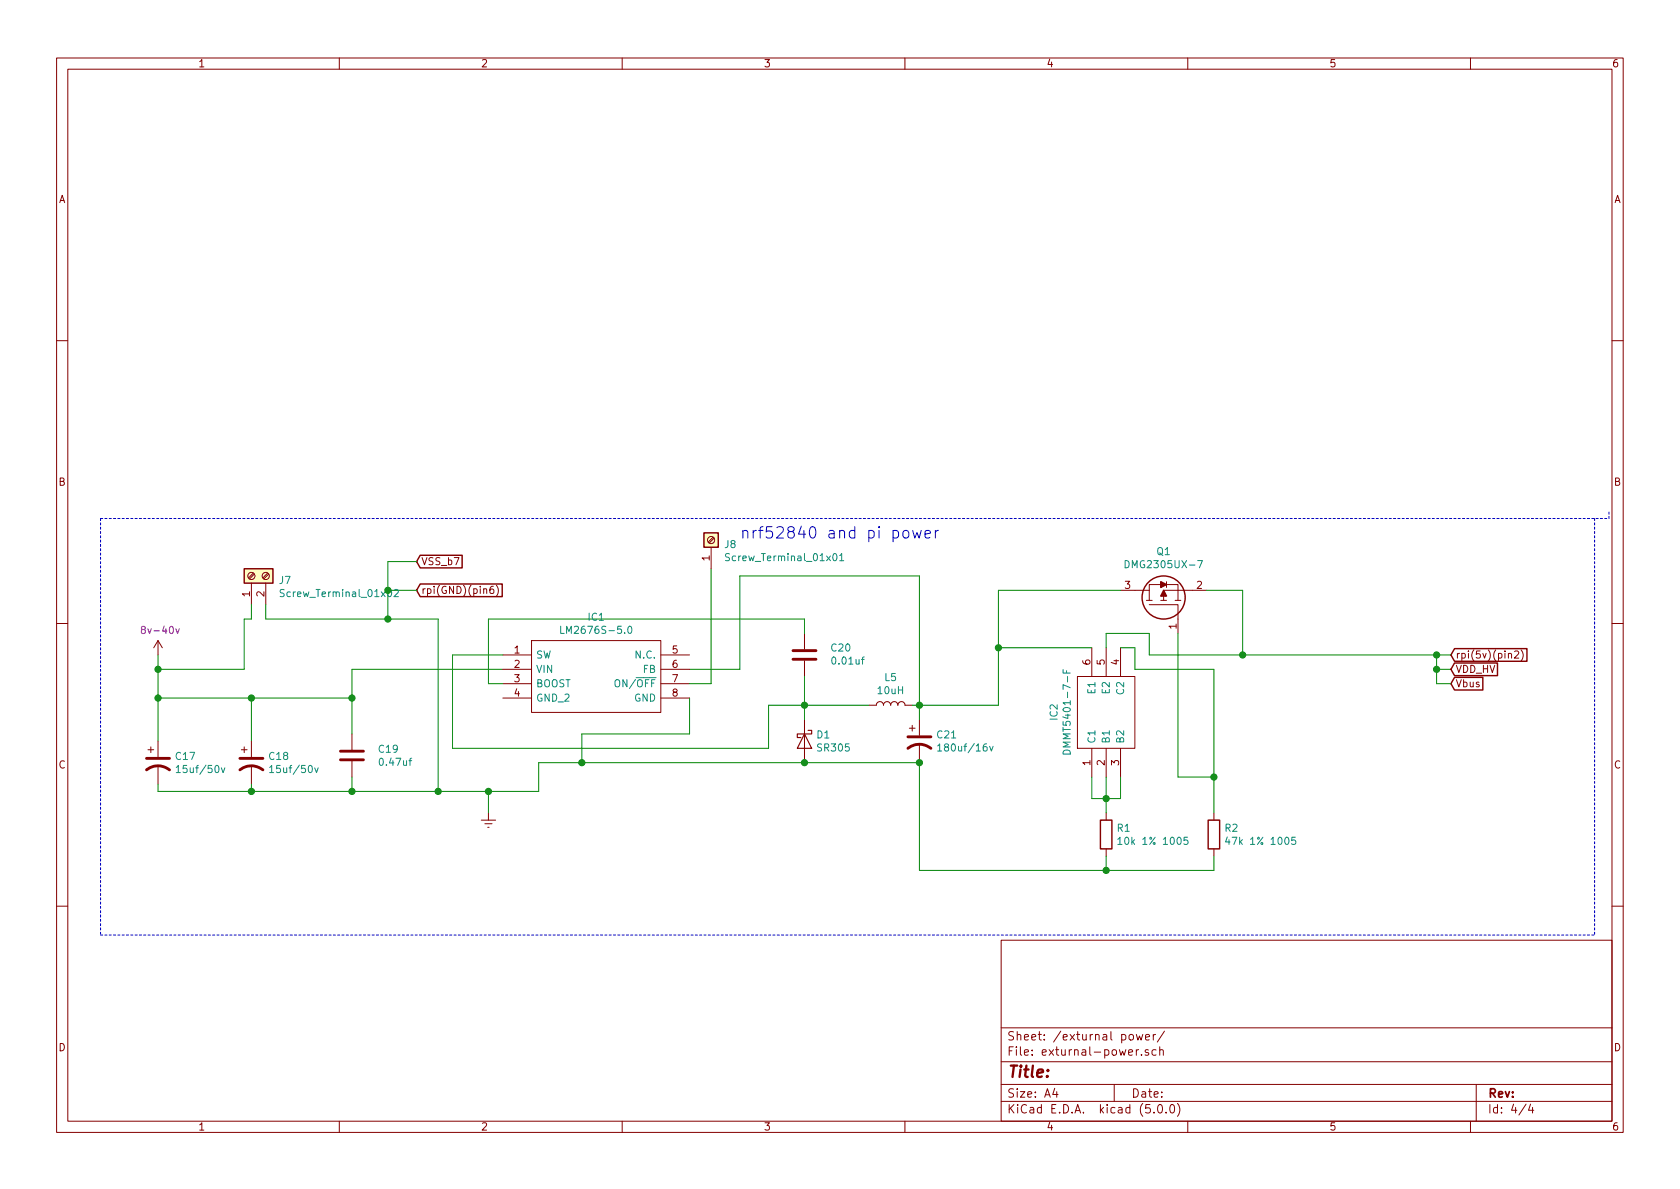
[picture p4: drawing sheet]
EESchema Schematic File Version 4
LIBS:hat-cache
EELAYER 26 0
EELAYER END
$Descr A4 11693 8268
encoding utf-8
Sheet 4 4
Title ""
Date ""
Rev ""
Comp ""
Comment1 ""
Comment2 ""
Comment3 ""
Comment4 ""
$EndDescr
Text GLabel 10100 4550 2    50   Input ~ 0
rpi(5v)(pin2)
Text GLabel 2900 4100 2    50   Input ~ 0
rpi(GND)(pin6)
$Comp
L Device:C C19
U 1 1
P 2450 5250
F 0 "C19" H 2628 5296 50  0000 L CNN
F 1 "0.47uf" H 2628 5205 50  0000 L CNN
F 2 "Capacitor_SMD:C_0805_2012Metric_Pad1.15x1.40mm_HandSolder" H 2450 5250 50  0001 C CNN
F 3 "" H 2450 5250 50  0001 C CNN
	1    2450 5250
	1    0    0    -1  
$EndComp
$Comp
L Device:CP1 C17
U 1 1
P 1100 5300
F 0 "C17" H 1215 5346 50  0000 L CNN
F 1 "15uf/50v" H 1215 5255 50  0000 L CNN
F 2 "Capacitor_SMD:CP_Elec_3x5.4" H 1100 5300 50  0001 C CNN
F 3 "~" H 1100 5300 50  0001 C CNN
	1    1100 5300
	1    0    0    -1  
$EndComp
$Comp
L Device:CP1 C18
U 1 1
P 1750 5300
F 0 "C18" H 1865 5346 50  0000 L CNN
F 1 "15uf/50v" H 1865 5255 50  0000 L CNN
F 2 "Capacitor_SMD:CP_Elec_3x5.4" H 1750 5300 50  0001 C CNN
F 3 "~" H 1750 5300 50  0001 C CNN
	1    1750 5300
	1    0    0    -1  
$EndComp
$Comp
L power:+12V #PWR0118
U 1 1
P 1100 4550
F 0 "#PWR0118" H 1100 4400 50  0001 C CNN
F 1 "+12V" H 1115 4723 50  0001 C CNN
F 2 "" H 1100 4550 50  0001 C CNN
F 3 "" H 1100 4550 50  0001 C CNN
F 4 "8v-40v" H 1115 4723 50  0000 C CNN "power input"
	1    1100 4550
	1    0    0    -1  
$EndComp
$Comp
L Device:D_Schottky D1
U 1 1
P 5600 5150
F 0 "D1" V 5554 5229 50  0000 L CNN
F 1 "SR305" V 5645 5229 50  0000 L CNN
F 2 "Diode_SMD:D_0805_2012Metric_Pad1.15x1.40mm_HandSolder" H 5600 5150 50  0001 C CNN
F 3 "~" H 5600 5150 50  0001 C CNN
	1    5600 5150
	0    1    1    0   
$EndComp
$Comp
L Device:C C20
U 1 1
P 5600 4550
F 0 "C20" H 5422 4504 50  0000 R CNN
F 1 "0.01uf" H 5422 4595 50  0000 R CNN
F 2 "Capacitor_SMD:C_0805_2012Metric_Pad1.15x1.40mm_HandSolder" H 5600 4550 50  0001 C CNN
F 3 "" H 5600 4550 50  0001 C CNN
	1    5600 4550
	-1   0    0    1   
$EndComp
$Comp
L Device:L L5
U 1 1
P 6200 4900
F 0 "L5" V 6390 4900 50  0000 C CNN
F 1 "10uH" V 6299 4900 50  0000 C CNN
F 2 "Inductor_SMD:L_0805_2012Metric_Pad1.15x1.40mm_HandSolder" H 6200 4900 50  0001 C CNN
F 3 "~" H 6200 4900 50  0001 C CNN
	1    6200 4900
	0    -1   -1   0   
$EndComp
$Comp
L Device:CP1 C21
U 1 1
P 6400 5150
F 0 "C21" H 6515 5196 50  0000 L CNN
F 1 "180uf/16v" H 6515 5105 50  0000 L CNN
F 2 "Capacitor_SMD:CP_Elec_3x5.3" H 6400 5150 50  0001 C CNN
F 3 "~" H 6400 5150 50  0001 C CNN
	1    6400 5150
	1    0    0    -1  
$EndComp
Wire Wire Line
	6350 4900 6400 4900
Wire Wire Line
	6400 4900 6400 5000
Connection ~ 6400 4900
Wire Wire Line
	6050 4900 5600 4900
Wire Wire Line
	5600 4900 5600 5000
Connection ~ 5600 4900
Wire Wire Line
	4800 4650 5150 4650
Wire Wire Line
	6400 4900 6400 4000
Wire Wire Line
	6400 4000 5150 4000
Wire Wire Line
	5150 4000 5150 4650
Wire Wire Line
	5600 4300 3400 4300
Wire Wire Line
	3400 4300 3400 4750
Wire Wire Line
	3400 4750 3500 4750
Wire Wire Line
	5600 5300 4050 5300
Wire Wire Line
	3750 5500 3750 5300
Wire Wire Line
	3750 5300 4050 5300
Connection ~ 4050 5300
Wire Wire Line
	1750 5500 1750 5450
Wire Wire Line
	1750 5500 1100 5500
Wire Wire Line
	1100 5500 1100 5450
Connection ~ 1750 5500
Wire Wire Line
	1100 5150 1100 4850
Wire Wire Line
	1100 4850 1750 4850
Connection ~ 1100 4850
Wire Wire Line
	1100 4850 1100 4650
Wire Wire Line
	1750 5150 1750 4850
Connection ~ 1750 4850
Wire Wire Line
	1750 4850 2450 4850
Wire Wire Line
	2450 4850 2450 4650
Wire Wire Line
	2450 4650 3500 4650
Connection ~ 2450 4850
Wire Wire Line
	4800 4850 4800 5100
Wire Wire Line
	4800 5100 4050 5100
Wire Wire Line
	4050 5100 4050 5300
Wire Wire Line
	3500 4550 3150 4550
Wire Wire Line
	3150 4550 3150 5200
Wire Wire Line
	3150 5200 5350 5200
Wire Wire Line
	5350 5200 5350 4900
Wire Wire Line
	5350 4900 5600 4900
$Comp
L SamacSys_Parts:LM2676S-5.0 IC1
U 1 1
P 3500 4550
F 0 "IC1" H 4150 4815 50  0000 C CNN
F 1 "LM2676S-5.0" H 4150 4724 50  0000 C CNN
F 2 "SamacSys_Parts:TO127P1435X457-8N" H 4650 4650 50  0001 L CNN
F 3 "" H 4650 4550 50  0001 L CNN
F 4 "IC BUCK 5V 3A" H 4650 4450 50  0001 L CNN "Description"
F 5 "" H 4650 4350 50  0001 L CNN "Height"
F 6 "926-LM2676S-50" H 4650 4250 50  0001 L CNN "Mouser Part Number"
F 7 "https://www.mouser.com/Search/Refine.aspx?Keyword=926-LM2676S-50" H 4650 4150 50  0001 L CNN "Mouser Price/Stock"
F 8 "Texas Instruments" H 4650 4050 50  0001 L CNN "Manufacturer_Name"
F 9 "LM2676S-5.0" H 4650 3950 50  0001 L CNN "Manufacturer_Part_Number"
	1    3500 4550
	1    0    0    -1  
$EndComp
Wire Wire Line
	6400 5300 5600 5300
Connection ~ 5600 5300
$Comp
L SamacSys_Parts:DMG2305UX-7 Q1
U 1 1
P 8200 4400
F 0 "Q1" V 8767 4500 50  0000 C CNN
F 1 "DMG2305UX-7" V 8676 4500 50  0000 C CNN
F 2 "SamacSys_Parts:SOT96P240X100-3N" H 8650 4350 50  0001 L CNN
F 3 "https://componentsearchengine.com/Datasheets/1/DMG2305UX-7.pdf" H 8650 4250 50  0001 L CNN
F 4 "MOSFET P-Ch 20V 5A Enhancement SOT23 Diodes Inc DMG2305UX-7 P-channel MOSFET Transistor, -3.3 A, -20 V, 3-Pin SOT-23" H 8650 4150 50  0001 L CNN "Description"
F 5 "1" H 8650 4050 50  0001 L CNN "Height"
F 6 "621-DMG2305UX-7" H 8650 3950 50  0001 L CNN "Mouser Part Number"
F 7 "https://www.mouser.com/Search/Refine.aspx?Keyword=621-DMG2305UX-7" H 8650 3850 50  0001 L CNN "Mouser Price/Stock"
F 8 "Diodes Inc." H 8650 3750 50  0001 L CNN "Manufacturer_Name"
F 9 "DMG2305UX-7" H 8650 3650 50  0001 L CNN "Manufacturer_Part_Number"
	1    8200 4400
	0    -1   -1   0   
$EndComp
$Comp
L SamacSys_Parts:DMMT5401-7-F IC2
U 1 1
P 7600 5400
F 0 "IC2" H 8050 5665 50  0000 C CNN
F 1 "DMMT5401-7-F" H 8050 5574 50  0000 C CNN
F 2 "SamacSys_Parts:SOT95P275X110-6N" H 8350 5500 50  0001 L CNN
F 3 "https://componentsearchengine.com/Datasheets/1/DMMT5401-7-F.pdf" H 8350 5400 50  0001 L CNN
F 4 "Transistor Dual PNP 150V 0.2A SOT26-6 Diodes Inc DMMT5401-7-F Dual PNP Bipolar Transistor, -200 mA, -150 V, 6-Pin SOT-26" H 8350 5300 50  0001 L CNN "Description"
F 5 "1.1" H 8350 5200 50  0001 L CNN "Height"
F 6 "621-DMMT5401-7-F" H 8350 5100 50  0001 L CNN "Mouser Part Number"
F 7 "https://www.mouser.com/Search/Refine.aspx?Keyword=621-DMMT5401-7-F" H 8350 5000 50  0001 L CNN "Mouser Price/Stock"
F 8 "Diodes Inc." H 8350 4900 50  0001 L CNN "Manufacturer_Name"
F 9 "DMMT5401-7-F" H 8350 4800 50  0001 L CNN "Manufacturer_Part_Number"
	1    7600 5400
	0    -1   -1   0   
$EndComp
$Comp
L Device:R R1
U 1 1
P 7700 5800
F 0 "R1" H 7770 5846 50  0000 L CNN
F 1 "10k 1% 1005" H 7770 5755 50  0000 L CNN
F 2 "Resistor_SMD:R_0805_2012Metric_Pad1.15x1.40mm_HandSolder" V 7630 5800 50  0001 C CNN
F 3 "~" H 7700 5800 50  0001 C CNN
	1    7700 5800
	1    0    0    -1  
$EndComp
$Comp
L Device:R R2
U 1 1
P 8450 5800
F 0 "R2" H 8520 5846 50  0000 L CNN
F 1 "47k 1% 1005" H 8520 5755 50  0000 L CNN
F 2 "Resistor_SMD:R_0805_2012Metric_Pad1.15x1.40mm_HandSolder" V 8380 5800 50  0001 C CNN
F 3 "~" H 8450 5800 50  0001 C CNN
	1    8450 5800
	1    0    0    -1  
$EndComp
Wire Wire Line
	6400 4900 6950 4900
Wire Wire Line
	6950 4100 7800 4100
Wire Wire Line
	7600 4500 6950 4500
Wire Wire Line
	6950 4100 6950 4500
Connection ~ 6950 4500
Wire Wire Line
	6950 4500 6950 4900
Wire Wire Line
	7700 4500 7700 4400
Wire Wire Line
	7700 4400 8000 4400
Wire Wire Line
	8000 4400 8000 4550
Wire Wire Line
	8000 4550 8650 4550
Wire Wire Line
	8650 4550 8650 4100
Wire Wire Line
	8650 4100 8400 4100
Wire Wire Line
	7800 4500 7900 4500
Wire Wire Line
	7900 4500 7900 4650
Wire Wire Line
	7900 4650 8450 4650
Wire Wire Line
	8450 4650 8450 5400
Wire Wire Line
	8200 4400 8200 5400
Wire Wire Line
	8200 5400 8450 5400
Connection ~ 8450 5400
Wire Wire Line
	8450 5400 8450 5650
Wire Wire Line
	7600 5400 7600 5550
Wire Wire Line
	7600 5550 7700 5550
Wire Wire Line
	7800 5550 7800 5400
Wire Wire Line
	7700 5400 7700 5550
Connection ~ 7700 5550
Wire Wire Line
	7700 5550 7800 5550
Wire Wire Line
	7700 5550 7700 5650
Wire Wire Line
	7700 5950 7700 6050
Wire Wire Line
	8450 5950 8450 6050
Connection ~ 8650 4550
Wire Wire Line
	1100 4650 1700 4650
Wire Wire Line
	1700 4650 1700 4300
Connection ~ 1100 4650
Wire Wire Line
	1100 4650 1100 4550
Wire Wire Line
	3050 5500 3050 4300
Wire Wire Line
	3050 4300 2700 4300
Connection ~ 3050 5500
Wire Wire Line
	3050 5500 3400 5500
Wire Wire Line
	8650 4550 10000 4550
Wire Wire Line
	2700 4100 2700 4300
Connection ~ 2700 4300
Wire Wire Line
	2700 4100 2900 4100
Wire Notes Line
	700  3600 700  6500
Wire Notes Line
	700  6500 11100 6500
Wire Notes Line
	11200 3600 11200 3550
Wire Notes Line
	700  3600 11200 3600
Wire Notes Line
	11100 3600 11100 6500
Text Notes 5150 3750 0    79   ~ 0
nrf52840 and pi power
Text GLabel 10100 4750 2    50   Input ~ 0
Vbus
Wire Wire Line
	10000 4550 10000 4650
Wire Wire Line
	10000 4750 10100 4750
Connection ~ 10000 4550
Wire Wire Line
	10000 4550 10100 4550
Wire Wire Line
	10100 4650 10000 4650
Connection ~ 10000 4650
Wire Wire Line
	10000 4650 10000 4750
Text GLabel 10100 4650 2    50   Input ~ 0
VDD_HV
Text GLabel 2900 3900 2    50   Input ~ 0
VSS_b7
$Comp
L Connector:Screw_Terminal_01x02 J7
U 1 1
P 1750 4000
F 0 "J7" V 1716 3812 50  0000 R CNN
F 1 "Screw_Terminal_01x02" V 1625 3812 50  0000 R CNN
F 2 "TerminalBlock:TerminalBlock_Altech_AK300-2_P5.00mm" H 1750 4000 50  0001 C CNN
F 3 "~" H 1750 4000 50  0001 C CNN
	1    1750 4000
	0    -1   -1   0   
$EndComp
Wire Wire Line
	1850 4300 1850 4200
Wire Wire Line
	1850 4300 2700 4300
Wire Wire Line
	1700 4300 1750 4300
Wire Wire Line
	1750 4300 1750 4200
Wire Wire Line
	2900 3900 2700 3900
Wire Wire Line
	2700 3900 2700 4100
Connection ~ 2700 4100
Wire Wire Line
	7700 6050 6400 6050
Wire Wire Line
	6400 6050 6400 5300
Connection ~ 7700 6050
Connection ~ 6400 5300
Wire Wire Line
	7700 6050 8450 6050
$Comp
L Connector:Screw_Terminal_01x01 J8
U 1 1
P 4950 3750
F 0 "J8" V 4916 3662 50  0000 R CNN
F 1 "Screw_Terminal_01x01" V 4825 3662 50  0000 R CNN
F 2 "TerminalBlock_MetzConnect:TerminalBlock_MetzConnect_360271_1x01_Horizontal_ScrewM3.0_Boxed" H 4950 3750 50  0001 C CNN
F 3 "~" H 4950 3750 50  0001 C CNN
	1    4950 3750
	0    -1   -1   0   
$EndComp
Wire Wire Line
	4800 4750 4950 4750
Wire Wire Line
	4950 4750 4950 3950
$Comp
L power:Earth #PWR0105
U 1 1
P 3400 5650
F 0 "#PWR0105" H 3400 5400 50  0001 C CNN
F 1 "Earth" H 3400 5500 50  0001 C CNN
F 2 "" H 3400 5650 50  0001 C CNN
F 3 "~" H 3400 5650 50  0001 C CNN
	1    3400 5650
	1    0    0    -1  
$EndComp
Wire Wire Line
	3400 5650 3400 5500
Connection ~ 3400 5500
Wire Wire Line
	3400 5500 3750 5500
Wire Wire Line
	5600 4400 5600 4300
Wire Wire Line
	1750 5500 2450 5500
Wire Wire Line
	5600 4700 5600 4900
Wire Wire Line
	2450 5400 2450 5500
Connection ~ 2450 5500
Wire Wire Line
	2450 5500 3050 5500
Wire Wire Line
	2450 4850 2450 5100
$EndSCHEMATC
